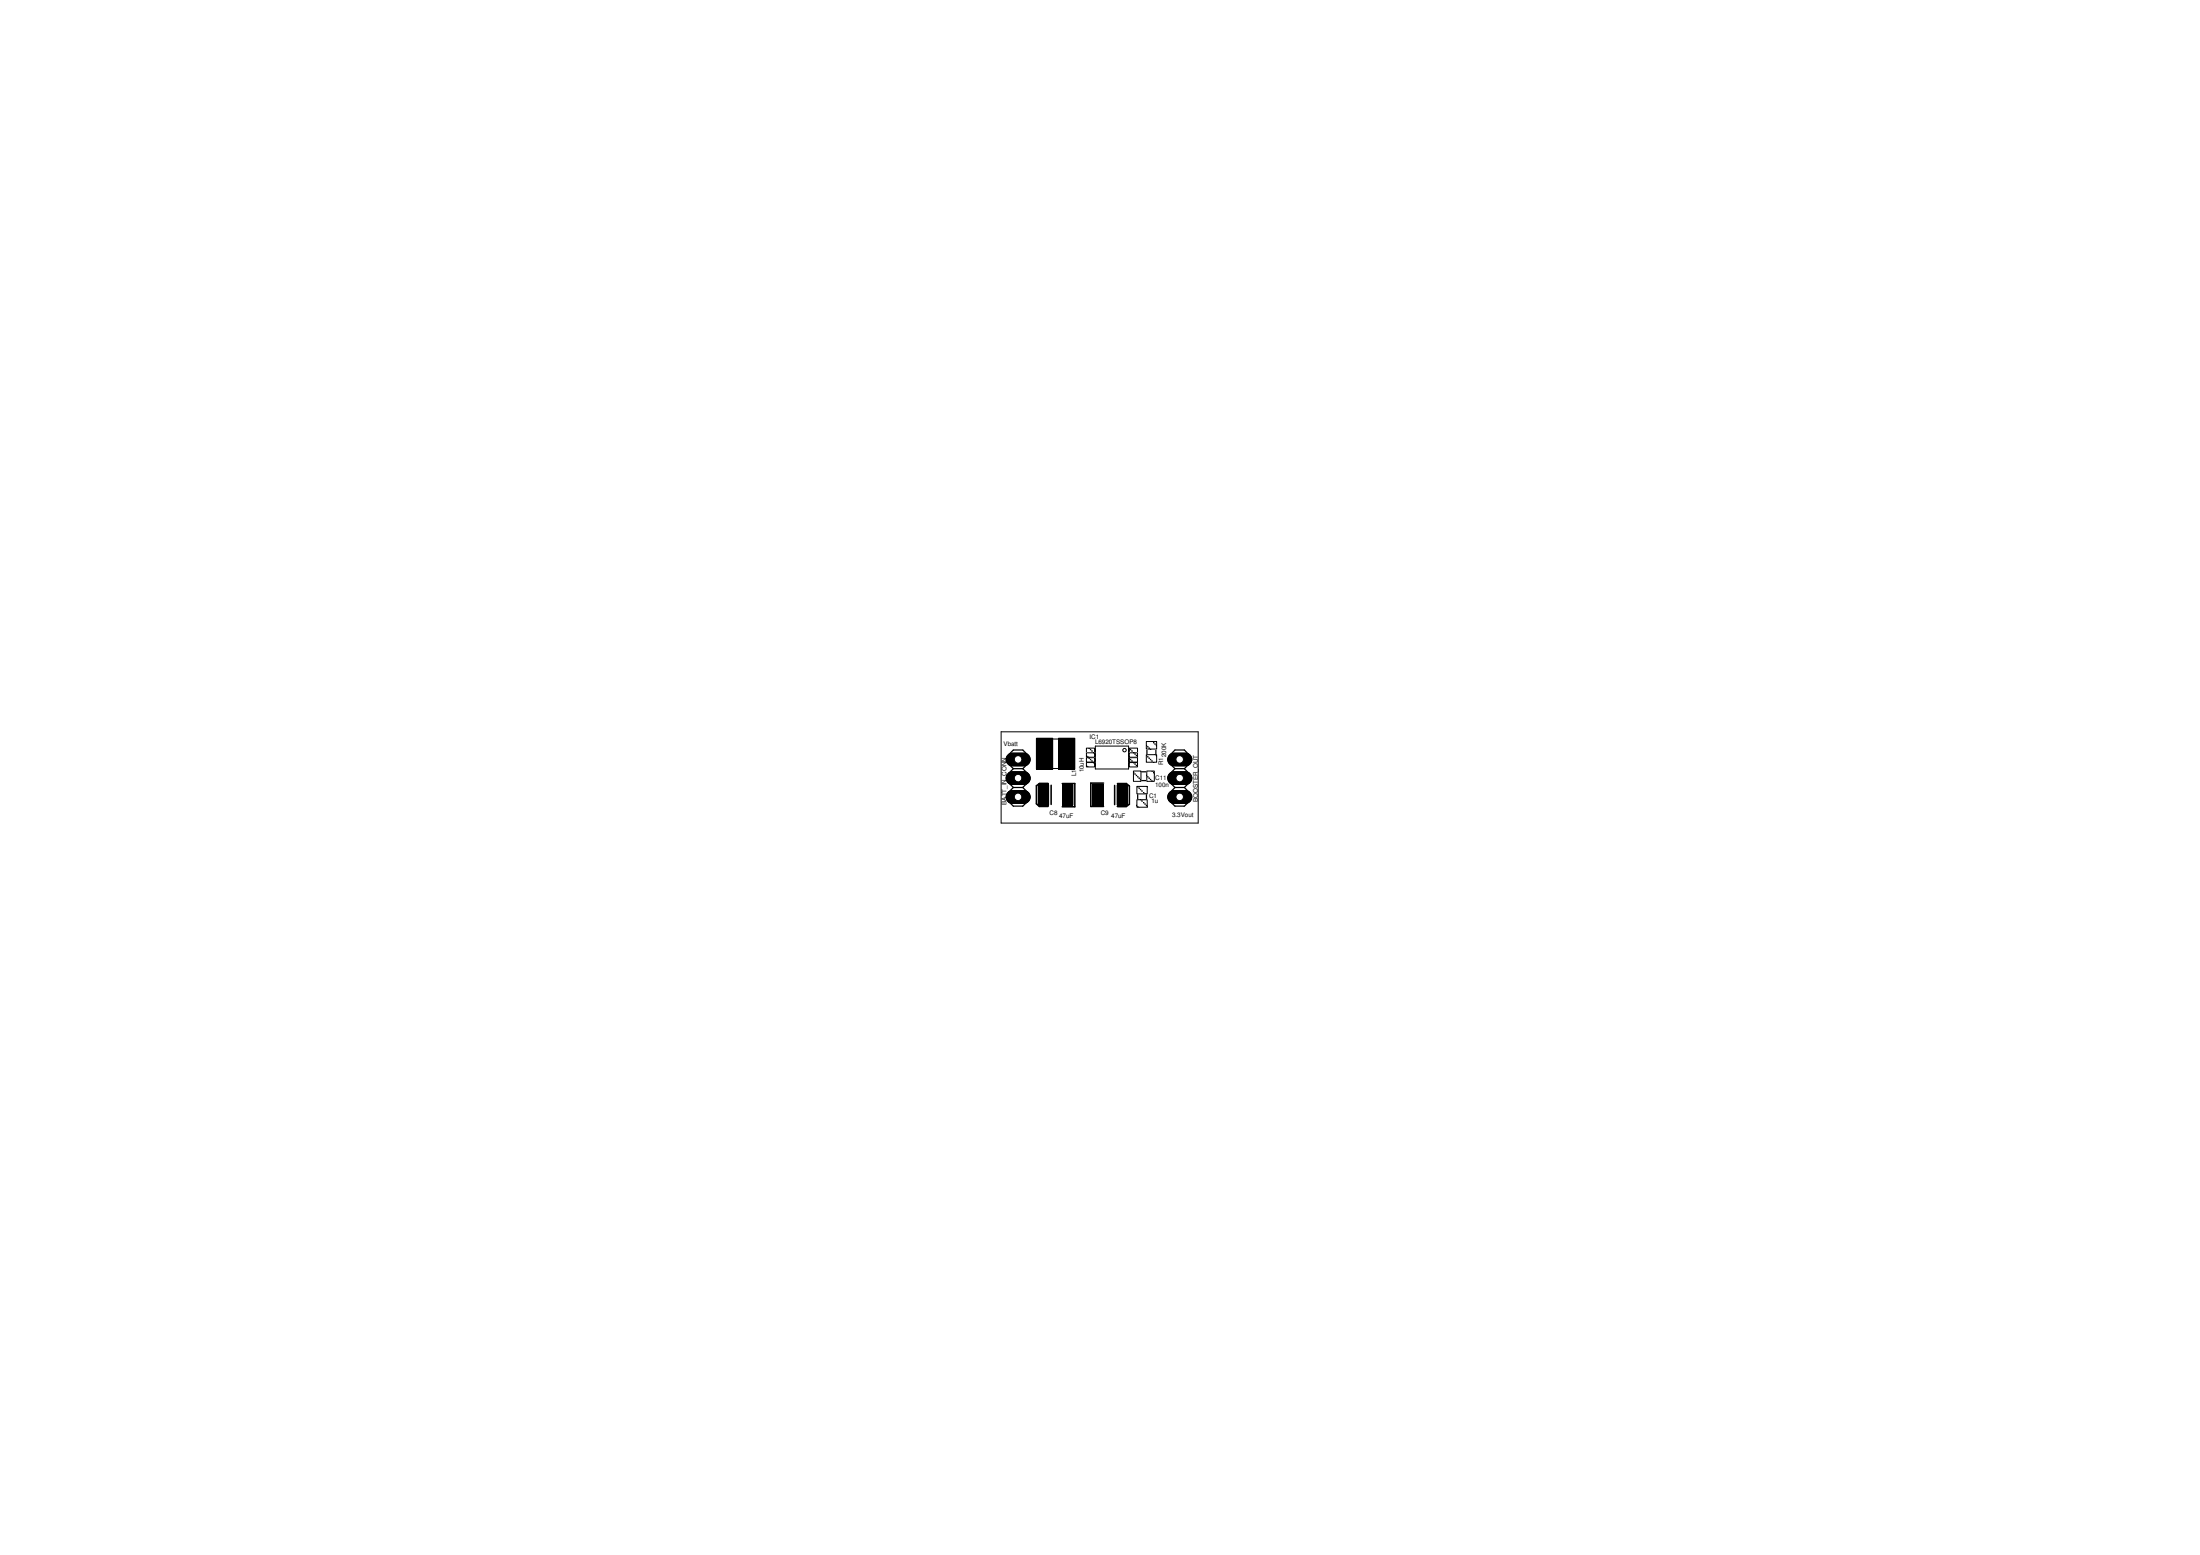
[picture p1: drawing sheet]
<svg xmlns="http://www.w3.org/2000/svg" width="297mm" height="210mm" viewBox="0 0 297 210" stroke-linecap="round" stroke-linejoin="round" font-family="sans-serif">
<g fill="none" stroke="#000" stroke-width=".17">
<path d="M136.8 103.8h1.3M136.8 106.3h1.3M136.8 103.8l-.6-.7v-1.2l.6-.7h1.3l.6 .7v1.2l-.6 .7M136.8 106.3l-.6 .6v1.3l.6 .6h1.3l.6-.6v-1.3l-.6-.6M136.8 103.8l-.6 .6v1.3l.6 .6M138.1 103.8l.6 .6v1.3l-.6 .6M153.6 107.3v.6M154.2 105.4h.5M154.2 104.2h.5M154.8 107.3v.6M154.9 101.2v.6M156.1 101.2v.6"/>
<path d="M158.6 103.8l-.6-.7v-1.2l.6-.7h1.3l.6 .7v1.2l-.6 .7M158.6 106.3l-.6 .6v1.3l.6 .6h1.3l.6-.6v-1.3l-.6-.6M158.6 103.8h1.3M158.6 106.3h1.3M158.6 103.8l-.6 .6v1.3l.6 .6M159.9 103.8l.6 .6v1.3l-.6 .6"/>
</g>
<path d="M141.5 105.8h-1.2l-.4 .3v2.4l.4 .4h1.2M141.9 106v2.6M143.4 105.8h1.7v3.1h-1.7M149 105.7h-1.7v3.2h1.7M150.5 106v2.6M150.9 105.8h1.2l.4 .3v2.5l-.4 .3h-1.2" fill="none" stroke="#000" stroke-width=".21"/>
<g fill="none" stroke="#000" stroke-width=".14">
<path d="M140.5 99.8h4v3.9h-4zM147.9 100.7h4.5v3.1h-4.5z"/>
<circle cx="151.8" cy="101.3" r=".23"/>
</g>
<g fill="#000" stroke="#000" stroke-width=".14">
<path d="M139.9 99.7h2.2v4.1h-2.2zM142.9 99.7h2.2v4.1h-2.2zM136 107.1l.6-.4h1.7a.87 .87 0 0 1 .8 .9 .87 .87 0 0 1-.8 .8h-1.7a.87 .87 0 0 1-.6-1.3zM136 104.5l.6-.3h1.7a.87 .87 0 0 1 .8 .8 .87 .87 0 0 1-.8 .9h-1.7a.87 .87 0 0 1-.6-1.4zM136 102l.6-.3h1.7a.87 .87 0 0 1 .8 .8 .87 .87 0 0 1-.8 .9h-1.7a.87 .87 0 0 1-.6-1.4zM140.2 106h1.4v2.7h-1.4zM143.5 106h1.4v2.7h-1.4zM146.7 101h1.1v.6h-1.1zM146.7 101.6h1.1v.6h-1.1zM146.7 102.3h1.1v.6h-1.1zM146.7 102.9h1.1v.6h-1.1zM146.9 102.4h1v.3h-1z"/>
<path d="M146.9 101.8h1v.3h-1zM146.9 103.1h1v.3h-1zM146.9 101.1h1v.3h-1zM147.5 106h1.4v2.7h-1.4zM150.8 106h1.4v2.7h-1.4zM152.4 101.1h1v.3h-1zM152.4 101.8h1v.3h-1zM152.4 102.4h1v.3h-1zM152.4 103.1h1v.3h-1zM152.5 101h1.1v.6h-1.1zM152.5 101.6h1.1v.6h-1.1zM152.5 102.3h1.1v.6h-1.1z"/>
<path d="M152.5 102.9h1.1v.6h-1.1zM153 104.1h1.1v1.4h-1.1zM153.5 106.2h1.4v1h-1.4zM153.5 107.9h1.4v1.1h-1.4zM154.8 101.9h1.4v1h-1.4zM154.8 100.1h1.4v1h-1.4zM154.8 104.1h1.1v1.4h-1.1zM157.8 102l.6-.3h1.8a.87 .87 0 0 1 .7 .8 .87 .87 0 0 1-.7 .9h-1.8a.87 .87 0 0 1-.6-1.4zM157.8 104.5l.6-.3h1.8a.87 .87 0 0 1 .7 .8 .87 .87 0 0 1-.7 .9h-1.8a.87 .87 0 0 1-.6-1.4zM157.8 107.1l.6-.4h1.8a.87 .87 0 0 1 .7 .9 .87 .87 0 0 1-.7 .8h-1.8a.87 .87 0 0 1-.6-1.3z"/>
</g>
<path d="M158.5 102.5h1.5" fill="none" stroke="#000" stroke-width="1.5"/>
<circle cx="159.3" cy="102.5" r=".51" fill="#fff" stroke="#000" stroke-width=".14"/>
<path d="M158.5 105h1.5" fill="none" stroke="#000" stroke-width="1.5"/>
<circle cx="159.3" cy="105" r=".51" fill="#fff" stroke="#000" stroke-width=".14"/>
<path d="M158.5 107.6h1.5" fill="none" stroke="#000" stroke-width="1.5"/>
<circle cx="159.3" cy="107.6" r=".51" fill="#fff" stroke="#000" stroke-width=".14"/>
<path d="M136.7 107.6h1.5" fill="none" stroke="#000" stroke-width="1.5"/>
<circle cx="137.5" cy="107.6" r=".51" fill="#fff" stroke="#000" stroke-width=".14"/>
<path d="M136.7 105h1.5" fill="none" stroke="#000" stroke-width="1.5"/>
<circle cx="137.5" cy="105" r=".51" fill="#fff" stroke="#000" stroke-width=".14"/>
<path d="M136.7 102.5h1.5" fill="none" stroke="#000" stroke-width="1.5"/>
<circle cx="137.5" cy="102.5" r=".51" fill="#fff" stroke="#000" stroke-width=".14"/>
<path d="M135.2 98.8h26.6v12.3h-26.6z" fill="none" stroke="#000" stroke-width=".14"/>
<g font-size=".8">
<text x="135.5" y="100.7">Vbatt</text>
<text x="147.1" y="99.7">IC1</text>
<text x="147.9" y="100.5">L6920TSSOP8</text>
<text x="145.3" y="104.8" transform="rotate(-90 145.3 104.8)">L1</text>
<text x="146.3" y="104.3" transform="rotate(-90 146.3 104.3)">10uH</text>
<text x="155.1" y="107.7">C1</text>
<text x="156" y="105.2">C11</text>
<text x="156" y="106.2">100n</text>
<text x="157" y="103.3" transform="rotate(-90 157 103.3)">R1</text>
<text x="157.5" y="102.2" transform="rotate(-90 157.5 102.2)">200K</text>
<text x="135.9" y="108.7" transform="rotate(-90 135.9 108.7)">BATT_IN_CONN</text>
<text x="141.7" y="110">C8</text>
<text x="143" y="110.4">47uF</text>
<text x="148.6" y="110.1">C9</text>
<text x="150" y="110.4">47uF</text>
<text x="155.5" y="108.4">1u</text>
<text x="158.3" y="110.2">3.3Vout</text>
<text x="161.7" y="108.3" transform="rotate(-90 161.7 108.3)">BOOSTER_OUT</text>
</g>
</svg>
